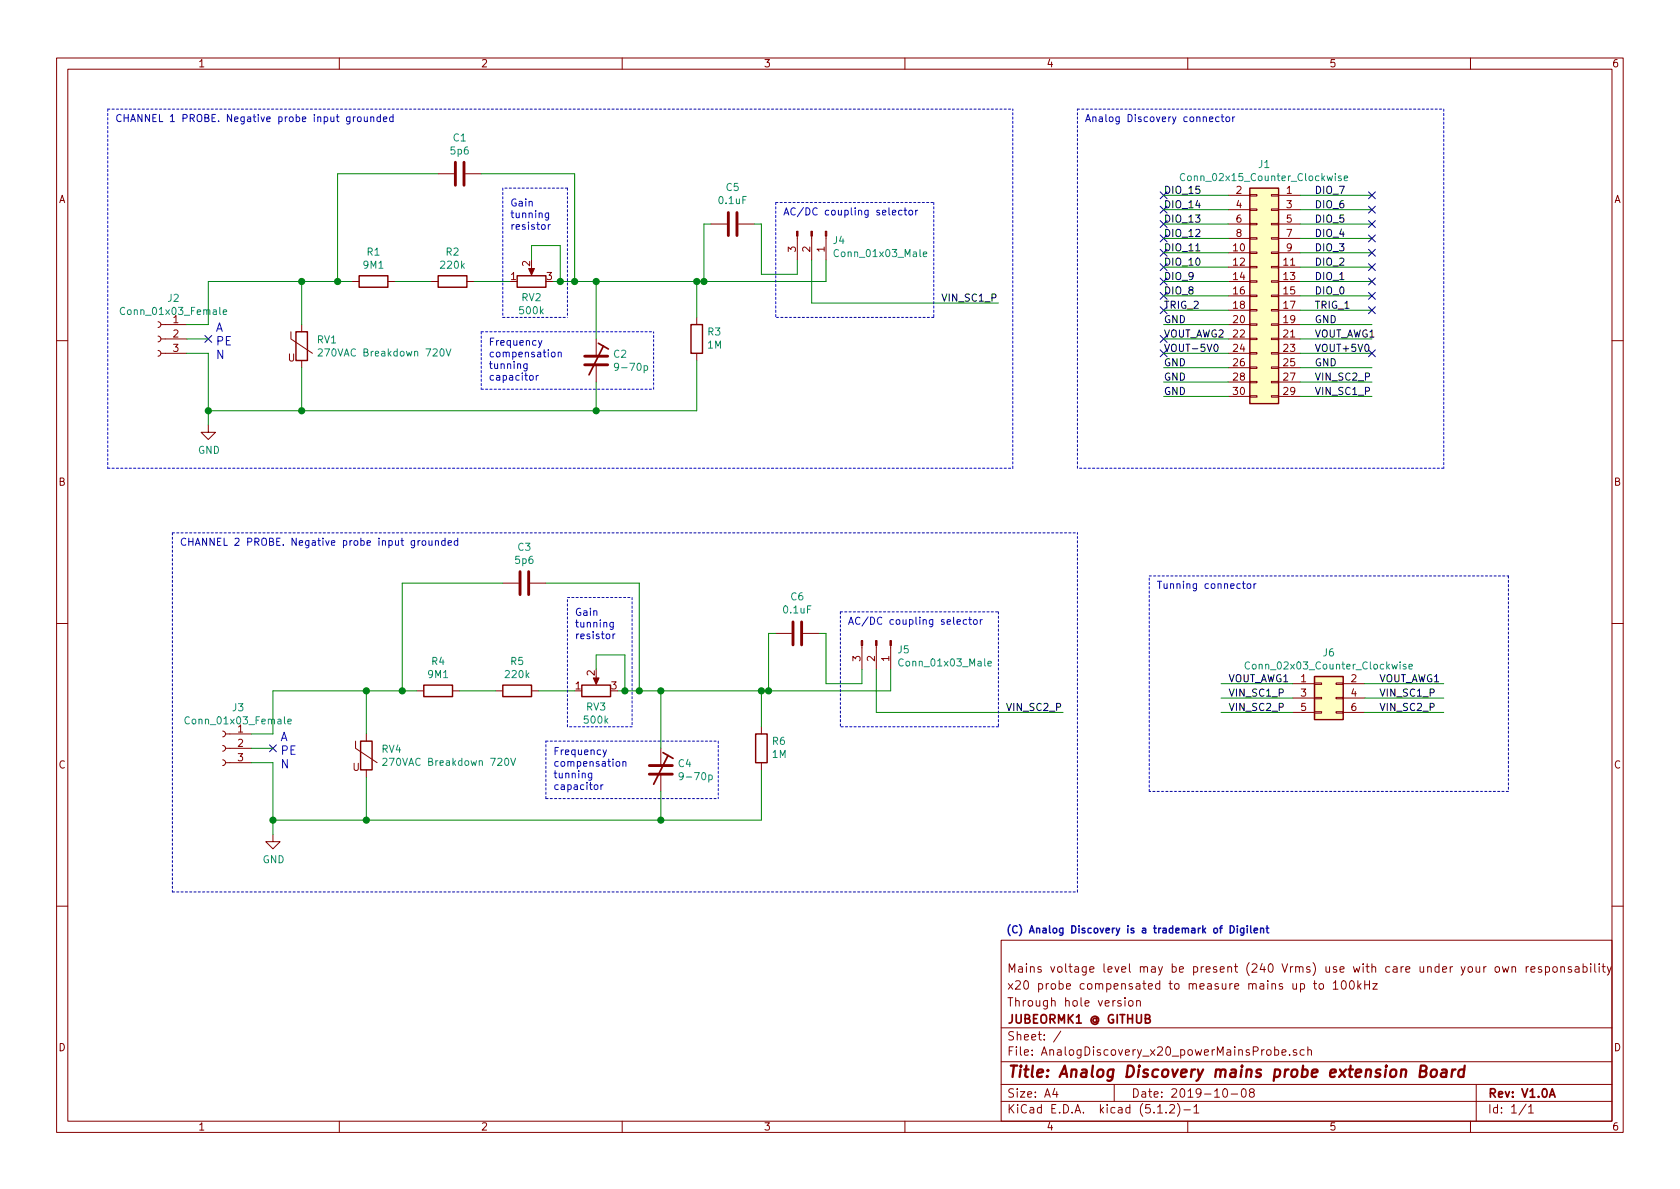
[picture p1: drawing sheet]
EESchema Schematic File Version 4
LIBS:AnalogDiscovery_x20_powerMainsProbe-cache
EELAYER 29 0
EELAYER END
$Descr A4 11693 8268
encoding utf-8
Sheet 1 1
Title "Analog Discovery mains probe extension Board"
Date "2019-10-08"
Rev "V1.0A"
Comp "JUBEORMK1 @ GITHUB"
Comment1 "Through hole version"
Comment2 "x20 probe compensated to measure mains up to 100kHz"
Comment3 "Mains voltage level may be present (240 Vrms) use with care under your own responsability"
Comment4 ""
$EndDescr
$Comp
L Connector_Generic:Conn_02x15_Odd_Even J1
U 1 1
P 8850 2050
F 0 "J1" H 8900 2967 50  0000 C CNN
F 1 "Conn_02x15_Counter_Clockwise" H 8900 2876 50  0000 C CNN
F 2 "Connector_PinSocket_2.54mm:PinSocket_2x15_P2.54mm_Horizontal" H 8850 2050 50  0001 C CNN
F 3 "RS:765-5783" H 8850 2050 50  0001 C CNN
	1    8850 2050
	-1   0    0    -1  
$EndComp
Wire Wire Line
	9050 2750 9550 2750
Wire Wire Line
	9050 2650 9550 2650
Wire Wire Line
	9050 1350 9550 1350
Wire Wire Line
	9050 1450 9550 1450
Wire Wire Line
	9050 1550 9550 1550
Wire Wire Line
	9050 1650 9550 1650
Wire Wire Line
	9050 1750 9550 1750
Wire Wire Line
	9050 1850 9550 1850
Wire Wire Line
	9050 1950 9550 1950
Wire Wire Line
	9050 2050 9550 2050
Wire Wire Line
	9050 2150 9550 2150
Wire Wire Line
	9050 2250 9550 2250
Wire Wire Line
	9050 2350 9550 2350
Wire Wire Line
	9050 2450 9550 2450
Wire Wire Line
	9050 2550 9550 2550
Text Label 9150 2750 0    50   ~ 0
VIN_SC1_P
Text Label 9150 2650 0    50   ~ 0
VIN_SC2_P
Text Label 9150 2550 0    50   ~ 0
GND
Text Label 9150 2450 0    50   ~ 0
VOUT+5V0
Text Label 9150 2350 0    50   ~ 0
VOUT_AWG1
Text Label 8100 2750 0    50   ~ 0
GND
Text Label 8100 2650 0    50   ~ 0
GND
Text Label 8100 2550 0    50   ~ 0
GND
Text Label 8100 2450 0    50   ~ 0
VOUT-5V0
Text Label 8100 2350 0    50   ~ 0
VOUT_AWG2
Text Label 8100 2250 0    50   ~ 0
GND
Text Label 8100 2150 0    50   ~ 0
TRIG_2
Text Label 8100 2050 0    50   ~ 0
DIO_8
Text Label 9150 2250 0    50   ~ 0
GND
Text Label 9150 2150 0    50   ~ 0
TRIG_1
Text Label 9150 2050 0    50   ~ 0
DIO_0
Text Label 9150 1950 0    50   ~ 0
DIO_1
Text Label 9150 1850 0    50   ~ 0
DIO_2
Text Label 9150 1750 0    50   ~ 0
DIO_3
Text Label 9150 1650 0    50   ~ 0
DIO_4
Text Label 9150 1550 0    50   ~ 0
DIO_5
Text Label 9150 1450 0    50   ~ 0
DIO_6
Text Label 9150 1350 0    50   ~ 0
DIO_7
Text Label 8100 1950 0    50   ~ 0
DIO_9
Text Label 8100 1850 0    50   ~ 0
DIO_10
Text Label 8100 1750 0    50   ~ 0
DIO_11
Text Label 8100 1650 0    50   ~ 0
DIO_12
Text Label 8100 1550 0    50   ~ 0
DIO_13
Text Label 8100 1450 0    50   ~ 0
DIO_14
Text Label 8100 1350 0    50   ~ 0
DIO_15
$Comp
L Device:Varistor RV1
U 1 1
P 2100 2400
F 0 "RV1" H 2203 2446 50  0000 L CNN
F 1 "270VAC Breakdown 720V" H 2203 2355 50  0000 L CNN
F 2 "Varistor:RV_Disc_D7mm_W4.8mm_P5mm" V 2030 2400 50  0001 C CNN
F 3 "RS:720-9771" H 2100 2400 50  0001 C CNN
	1    2100 2400
	1    0    0    -1  
$EndComp
$Comp
L Device:R R1
U 1 1
P 2600 1950
F 0 "R1" V 2393 1950 50  0000 C CNN
F 1 "9M1" V 2484 1950 50  0000 C CNN
F 2 "Resistor_THT:R_Axial_DIN0207_L6.3mm_D2.5mm_P7.62mm_Horizontal" V 2530 1950 50  0001 C CNN
F 3 "~" H 2600 1950 50  0001 C CNN
	1    2600 1950
	0    1    1    0   
$EndComp
$Comp
L Device:R_POT RV2
U 1 1
P 3700 1950
F 0 "RV2" V 3585 1950 50  0000 C CNN
F 1 "500k" V 3494 1950 50  0000 C CNN
F 2 "Potentiometer_THT:Potentiometer_Runtron_RM-065_Vertical" H 3700 1950 50  0001 C CNN
F 3 "RS:488-5388" H 3700 1950 50  0001 C CNN
	1    3700 1950
	0    -1   -1   0   
$EndComp
$Comp
L Device:R R2
U 1 1
P 3150 1950
F 0 "R2" V 2943 1950 50  0000 C CNN
F 1 "220k" V 3034 1950 50  0000 C CNN
F 2 "Resistor_THT:R_Axial_DIN0207_L6.3mm_D2.5mm_P7.62mm_Horizontal" V 3080 1950 50  0001 C CNN
F 3 "~" H 3150 1950 50  0001 C CNN
	1    3150 1950
	0    1    1    0   
$EndComp
$Comp
L Device:C C1
U 1 1
P 3200 1200
F 0 "C1" V 2948 1200 50  0000 C CNN
F 1 "5p6" V 3039 1200 50  0000 C CNN
F 2 "Capacitor_THT:C_Disc_D7.5mm_W4.4mm_P5.00mm" H 3238 1050 50  0001 C CNN
F 3 "RS:831-2941" H 3200 1200 50  0001 C CNN
	1    3200 1200
	0    1    1    0   
$EndComp
$Comp
L Device:CTRIM C2
U 1 1
P 4150 2500
F 0 "C2" H 4265 2546 50  0000 L CNN
F 1 "9-70p" H 4265 2455 50  0000 L CNN
F 2 "my_footprint_library:C_trimmer_Axial_6.7mm" H 4150 2500 50  0001 C CNN
F 3 "Altronics: R4013 " H 4150 2500 50  0001 C CNN
	1    4150 2500
	1    0    0    -1  
$EndComp
$Comp
L Device:R R3
U 1 1
P 4850 2350
F 0 "R3" H 4780 2304 50  0000 R CNN
F 1 "1M" H 4780 2395 50  0000 R CNN
F 2 "Resistor_THT:R_Axial_DIN0207_L6.3mm_D2.5mm_P7.62mm_Horizontal" V 4780 2350 50  0001 C CNN
F 3 "~" H 4850 2350 50  0001 C CNN
	1    4850 2350
	-1   0    0    1   
$EndComp
Wire Wire Line
	2750 1950 3000 1950
Wire Wire Line
	3300 1950 3550 1950
Wire Wire Line
	3850 1950 3900 1950
Wire Wire Line
	4150 1950 4150 2350
Wire Wire Line
	4150 1950 4850 1950
Wire Wire Line
	4850 1950 4850 2200
Connection ~ 4150 1950
Wire Wire Line
	4000 1950 4000 1200
Wire Wire Line
	4000 1200 3350 1200
Connection ~ 4000 1950
Wire Wire Line
	4000 1950 4150 1950
Wire Wire Line
	3050 1200 2350 1200
Wire Wire Line
	2350 1200 2350 1950
Connection ~ 2350 1950
Wire Wire Line
	2350 1950 2450 1950
Wire Wire Line
	3700 1800 3700 1700
Wire Wire Line
	3700 1700 3900 1700
Wire Wire Line
	3900 1700 3900 1950
Connection ~ 3900 1950
Wire Wire Line
	3900 1950 4000 1950
Wire Wire Line
	4850 2500 4850 2850
Wire Wire Line
	4150 2850 4150 2650
$Comp
L Connector:Conn_01x03_Female J2
U 1 1
P 1100 2350
F 0 "J2" H 992 2635 50  0000 C CNN
F 1 "Conn_01x03_Female" H 992 2544 50  0000 C CNN
F 2 "TerminalBlock:TerminalBlock_Altech_AK300-3_P5.00mm" H 1100 2350 50  0001 C CNN
F 3 "~" H 1100 2350 50  0001 C CNN
	1    1100 2350
	-1   0    0    -1  
$EndComp
Wire Wire Line
	1450 2850 2100 2850
Connection ~ 4150 2850
Wire Wire Line
	2100 2850 2100 2550
Connection ~ 2100 2850
Wire Wire Line
	2100 2850 4150 2850
Wire Wire Line
	2100 2250 2100 1950
Wire Wire Line
	2100 1950 2350 1950
Wire Wire Line
	1450 2450 1300 2450
Wire Wire Line
	1450 2450 1450 2850
Wire Wire Line
	1300 2250 1450 2250
Wire Wire Line
	1450 2250 1450 1950
Wire Wire Line
	1450 1950 2100 1950
Connection ~ 2100 1950
$Comp
L Device:Varistor RV4
U 1 1
P 2550 5250
F 0 "RV4" H 2653 5296 50  0000 L CNN
F 1 "270VAC Breakdown 720V" H 2653 5205 50  0000 L CNN
F 2 "Varistor:RV_Disc_D7mm_W4.8mm_P5mm" V 2480 5250 50  0001 C CNN
F 3 "RS:720-9771" H 2550 5250 50  0001 C CNN
	1    2550 5250
	1    0    0    -1  
$EndComp
$Comp
L Device:R R4
U 1 1
P 3050 4800
F 0 "R4" V 2843 4800 50  0000 C CNN
F 1 "9M1" V 2934 4800 50  0000 C CNN
F 2 "Resistor_THT:R_Axial_DIN0207_L6.3mm_D2.5mm_P7.62mm_Horizontal" V 2980 4800 50  0001 C CNN
F 3 "~" H 3050 4800 50  0001 C CNN
	1    3050 4800
	0    1    1    0   
$EndComp
$Comp
L Device:R_POT RV3
U 1 1
P 4150 4800
F 0 "RV3" V 4035 4800 50  0000 C CNN
F 1 "500k" V 3944 4800 50  0000 C CNN
F 2 "Potentiometer_THT:Potentiometer_Runtron_RM-065_Vertical" H 4150 4800 50  0001 C CNN
F 3 "RS:488-5388" H 4150 4800 50  0001 C CNN
	1    4150 4800
	0    -1   -1   0   
$EndComp
$Comp
L Device:R R5
U 1 1
P 3600 4800
F 0 "R5" V 3393 4800 50  0000 C CNN
F 1 "220k" V 3484 4800 50  0000 C CNN
F 2 "Resistor_THT:R_Axial_DIN0207_L6.3mm_D2.5mm_P7.62mm_Horizontal" V 3530 4800 50  0001 C CNN
F 3 "~" H 3600 4800 50  0001 C CNN
	1    3600 4800
	0    1    1    0   
$EndComp
$Comp
L Device:C C3
U 1 1
P 3650 4050
F 0 "C3" V 3398 4050 50  0000 C CNN
F 1 "5p6" V 3489 4050 50  0000 C CNN
F 2 "Capacitor_THT:C_Disc_D7.5mm_W4.4mm_P5.00mm" H 3688 3900 50  0001 C CNN
F 3 "RS:831-2941" H 3650 4050 50  0001 C CNN
	1    3650 4050
	0    1    1    0   
$EndComp
$Comp
L Device:CTRIM C4
U 1 1
P 4600 5350
F 0 "C4" H 4715 5396 50  0000 L CNN
F 1 "9-70p" H 4715 5305 50  0000 L CNN
F 2 "my_footprint_library:C_trimmer_Axial_6.7mm" H 4600 5350 50  0001 C CNN
F 3 "Altronics: R4013 " H 4600 5350 50  0001 C CNN
	1    4600 5350
	1    0    0    -1  
$EndComp
$Comp
L Device:R R6
U 1 1
P 5300 5200
F 0 "R6" H 5230 5154 50  0000 R CNN
F 1 "1M" H 5230 5245 50  0000 R CNN
F 2 "Resistor_THT:R_Axial_DIN0207_L6.3mm_D2.5mm_P7.62mm_Horizontal" V 5230 5200 50  0001 C CNN
F 3 "~" H 5300 5200 50  0001 C CNN
	1    5300 5200
	-1   0    0    1   
$EndComp
Wire Wire Line
	3200 4800 3450 4800
Wire Wire Line
	3750 4800 4000 4800
Wire Wire Line
	4300 4800 4350 4800
Wire Wire Line
	4600 4800 4600 5200
Wire Wire Line
	4600 4800 5300 4800
Wire Wire Line
	5300 4800 5300 5050
Connection ~ 4600 4800
Wire Wire Line
	4450 4800 4450 4050
Wire Wire Line
	4450 4050 3800 4050
Connection ~ 4450 4800
Wire Wire Line
	4450 4800 4600 4800
Wire Wire Line
	3500 4050 2800 4050
Wire Wire Line
	2800 4050 2800 4800
Connection ~ 2800 4800
Wire Wire Line
	2800 4800 2900 4800
Wire Wire Line
	4150 4650 4150 4550
Wire Wire Line
	4150 4550 4350 4550
Wire Wire Line
	4350 4550 4350 4800
Connection ~ 4350 4800
Wire Wire Line
	4350 4800 4450 4800
Wire Wire Line
	5300 5350 5300 5700
Wire Wire Line
	4600 5700 4600 5500
$Comp
L Connector:Conn_01x03_Female J3
U 1 1
P 1550 5200
F 0 "J3" H 1442 5485 50  0000 C CNN
F 1 "Conn_01x03_Female" H 1442 5394 50  0000 C CNN
F 2 "TerminalBlock:TerminalBlock_Altech_AK300-3_P5.00mm" H 1550 5200 50  0001 C CNN
F 3 "~" H 1550 5200 50  0001 C CNN
	1    1550 5200
	-1   0    0    -1  
$EndComp
Connection ~ 4600 5700
Wire Wire Line
	2550 5700 2550 5400
Connection ~ 2550 5700
Wire Wire Line
	2550 5700 4600 5700
Wire Wire Line
	2550 5100 2550 4800
Wire Wire Line
	2550 4800 2800 4800
Wire Wire Line
	1900 5300 1750 5300
Wire Wire Line
	1900 5300 1900 5700
Wire Wire Line
	1750 5100 1900 5100
Wire Wire Line
	1900 5100 1900 4800
Wire Wire Line
	1900 4800 2550 4800
Connection ~ 2550 4800
$Comp
L power:GND #PWR02
U 1 1
P 1450 2950
F 0 "#PWR02" H 1450 2700 50  0001 C CNN
F 1 "GND" H 1455 2777 50  0000 C CNN
F 2 "" H 1450 2950 50  0001 C CNN
F 3 "" H 1450 2950 50  0001 C CNN
	1    1450 2950
	1    0    0    -1  
$EndComp
$Comp
L power:GND #PWR04
U 1 1
P 1900 5800
F 0 "#PWR04" H 1900 5550 50  0001 C CNN
F 1 "GND" H 1905 5627 50  0000 C CNN
F 2 "" H 1900 5800 50  0001 C CNN
F 3 "" H 1900 5800 50  0001 C CNN
	1    1900 5800
	1    0    0    -1  
$EndComp
Wire Wire Line
	1900 5700 1900 5800
Connection ~ 1900 5700
Wire Wire Line
	1450 2950 1450 2850
Wire Wire Line
	1900 5700 2550 5700
Connection ~ 1450 2850
Text Label 7000 4950 0    50   ~ 0
VIN_SC2_P
Wire Wire Line
	4600 5700 5300 5700
Wire Wire Line
	4150 2850 4850 2850
$Comp
L Device:C C5
U 1 1
P 5100 1550
F 0 "C5" V 5352 1550 50  0000 C CNN
F 1 "0.1uF" V 5261 1550 50  0000 C CNN
F 2 "Capacitor_THT:C_Rect_L7.0mm_W3.5mm_P5.00mm" H 5138 1400 50  0001 C CNN
F 3 "RS:538-1310" H 5100 1550 50  0001 C CNN
	1    5100 1550
	0    -1   -1   0   
$EndComp
$Comp
L Connector:Conn_01x03_Male J4
U 1 1
P 5650 1600
F 0 "J4" V 5712 1744 50  0000 L CNN
F 1 "Conn_01x03_Male" V 5803 1744 50  0000 L CNN
F 2 "Connector_PinHeader_2.54mm:PinHeader_1x03_P2.54mm_Vertical" H 5650 1600 50  0001 C CNN
F 3 "~" H 5650 1600 50  0001 C CNN
	1    5650 1600
	0    1    1    0   
$EndComp
Wire Wire Line
	4850 1950 4900 1950
Wire Wire Line
	4900 1950 4900 1550
Wire Wire Line
	4900 1550 4950 1550
Connection ~ 4850 1950
Wire Wire Line
	4900 1950 5750 1950
Wire Wire Line
	5750 1950 5750 1800
Connection ~ 4900 1950
Wire Wire Line
	5550 1800 5550 1900
Wire Wire Line
	5550 1900 5300 1900
Text Label 6550 2100 0    50   ~ 0
VIN_SC1_P
$Comp
L Device:C C6
U 1 1
P 5550 4400
F 0 "C6" V 5802 4400 50  0000 C CNN
F 1 "0.1uF" V 5711 4400 50  0000 C CNN
F 2 "Capacitor_THT:C_Rect_L7.0mm_W3.5mm_P5.00mm" H 5588 4250 50  0001 C CNN
F 3 "RS:538-1310" H 5550 4400 50  0001 C CNN
	1    5550 4400
	0    -1   -1   0   
$EndComp
$Comp
L Connector:Conn_01x03_Male J5
U 1 1
P 6100 4450
F 0 "J5" V 6162 4594 50  0000 L CNN
F 1 "Conn_01x03_Male" V 6253 4594 50  0000 L CNN
F 2 "Connector_PinHeader_2.54mm:PinHeader_1x03_P2.54mm_Vertical" H 6100 4450 50  0001 C CNN
F 3 "~" H 6100 4450 50  0001 C CNN
	1    6100 4450
	0    1    1    0   
$EndComp
Wire Wire Line
	6000 4650 6000 4750
Wire Wire Line
	6000 4750 5750 4750
Wire Wire Line
	6100 4650 6100 4950
Wire Wire Line
	6100 4950 7400 4950
Wire Wire Line
	5300 4800 5350 4800
Wire Wire Line
	6200 4800 6200 4650
Connection ~ 5300 4800
Wire Wire Line
	5400 4400 5350 4400
Wire Wire Line
	5350 4400 5350 4800
Connection ~ 5350 4800
Wire Wire Line
	5350 4800 6200 4800
Wire Notes Line
	7050 3250 7050 750 
Wire Notes Line
	750  750  750  3250
Text Notes 800  850  0    50   ~ 0
CHANNEL 1 PROBE. Negative probe input grounded
Wire Notes Line
	1200 3700 1200 6200
Text Notes 1250 3800 0    50   ~ 0
CHANNEL 2 PROBE. Negative probe input grounded
Wire Notes Line
	7500 6200 7500 3700
Wire Wire Line
	5700 4400 5750 4400
Wire Wire Line
	5750 4400 5750 4750
Wire Notes Line
	1200 6200 7500 6200
Wire Notes Line
	1200 3700 7500 3700
Wire Notes Line
	750  3250 7050 3250
Wire Notes Line
	750  750  7050 750 
Wire Wire Line
	5250 1550 5300 1550
Wire Wire Line
	5300 1550 5300 1900
Wire Wire Line
	5650 2100 6950 2100
Wire Wire Line
	5650 1800 5650 2100
Wire Notes Line
	5400 1400 6500 1400
Wire Notes Line
	6500 2200 5400 2200
Text Notes 5450 1500 0    50   ~ 0
AC/DC coupling selector
Wire Notes Line
	5850 4250 6950 4250
Text Notes 5900 4350 0    50   ~ 0
AC/DC coupling selector
Wire Notes Line
	6950 5050 5850 5050
Wire Notes Line
	5000 5150 5000 5550
Wire Notes Line
	3800 5550 3800 5150
Text Notes 3850 5500 0    50   ~ 0
Frequency\ncompensation\ntunning\ncapacitor
Text Notes 3400 2650 0    50   ~ 0
Frequency\ncompensation\ntunning\ncapacitor
Wire Notes Line
	4550 2700 4550 2300
Text Notes 3550 1600 0    50   ~ 0
Gain\ntunning\nresistor
Text Notes 4000 4450 0    50   ~ 0
Gain\ntunning\nresistor
Wire Notes Line
	3950 4150 4400 4150
Wire Notes Line
	4400 4150 4400 5050
Wire Notes Line
	4400 5050 3950 5050
Wire Notes Line
	3950 5050 3950 4150
Wire Notes Line
	3950 1300 3500 1300
Wire Notes Line
	3500 1300 3500 2200
Wire Notes Line
	3500 2200 3950 2200
Wire Notes Line
	3950 1300 3950 2200
Wire Notes Line
	3800 5150 5000 5150
Wire Notes Line
	3800 5550 5000 5550
Wire Notes Line
	3350 2300 3350 2700
Wire Notes Line
	3350 2700 4550 2700
Wire Notes Line
	3350 2300 4550 2300
Wire Notes Line
	5400 1400 5400 2200
Wire Notes Line
	6500 1400 6500 2200
Wire Notes Line
	6950 4250 6950 5050
Wire Notes Line
	5850 4250 5850 5050
NoConn ~ 9550 1350
NoConn ~ 9550 1450
NoConn ~ 9550 1550
NoConn ~ 9550 1650
NoConn ~ 9550 1750
NoConn ~ 9550 1850
NoConn ~ 9550 1950
NoConn ~ 9550 2050
NoConn ~ 9550 2150
NoConn ~ 8100 2150
NoConn ~ 8100 2050
NoConn ~ 8100 1950
NoConn ~ 8100 1850
NoConn ~ 8100 1750
NoConn ~ 8100 1650
NoConn ~ 8100 1550
NoConn ~ 8100 1450
NoConn ~ 8100 1350
NoConn ~ 8100 2350
NoConn ~ 8100 2450
NoConn ~ 9550 2450
NoConn ~ 1900 5200
NoConn ~ 1450 2350
Wire Wire Line
	1750 5200 1900 5200
Wire Wire Line
	1450 2350 1300 2350
Text Notes 1950 5350 0    59   ~ 0
A\nPE\nN
Text Notes 1500 2500 0    59   ~ 0
A\nPE\nN
Wire Notes Line
	7500 750  10050 750 
Wire Notes Line
	10050 750  10050 3250
Wire Notes Line
	10050 3250 7500 3250
Wire Notes Line
	7500 3250 7500 750 
Text Notes 7550 850  0    50   ~ 0
Analog Discovery connector
Text Notes 7000 6500 0    50   ~ 10
(C) Analog Discovery is a trademark of Digilent
$Comp
L Connector_Generic:Conn_02x03_Odd_Even J6
U 1 1
P 9200 4850
F 0 "J6" H 9250 5167 50  0000 C CNN
F 1 "Conn_02x03_Counter_Clockwise" H 9250 5076 50  0000 C CNN
F 2 "Connector_PinSocket_2.54mm:PinSocket_2x03_P2.54mm_Vertical" H 9200 4850 50  0001 C CNN
F 3 "~" H 9200 4850 50  0001 C CNN
	1    9200 4850
	1    0    0    -1  
$EndComp
Wire Wire Line
	9000 4750 8500 4750
Wire Wire Line
	9000 4850 8500 4850
Wire Wire Line
	9000 4950 8500 4950
Wire Wire Line
	9500 4950 10050 4950
Wire Wire Line
	9500 4850 10050 4850
Wire Wire Line
	9500 4750 10050 4750
Text Label 8550 4750 0    50   ~ 0
VOUT_AWG1
Text Label 9600 4750 0    50   ~ 0
VOUT_AWG1
Text Label 8550 4850 0    50   ~ 0
VIN_SC1_P
Text Label 9600 4850 0    50   ~ 0
VIN_SC1_P
Text Label 8550 4950 0    50   ~ 0
VIN_SC2_P
Text Label 9600 4950 0    50   ~ 0
VIN_SC2_P
Wire Notes Line
	8000 4000 10500 4000
Wire Notes Line
	10500 4000 10500 5500
Wire Notes Line
	10500 5500 8000 5500
Wire Notes Line
	8000 5500 8000 4000
Text Notes 8050 4100 0    50   ~ 0
Tunning connector
Wire Wire Line
	8100 1350 8550 1350
Wire Wire Line
	8100 1450 8550 1450
Wire Wire Line
	8100 1550 8550 1550
Wire Wire Line
	8100 1650 8550 1650
Wire Wire Line
	8100 1750 8550 1750
Wire Wire Line
	8100 1850 8550 1850
Wire Wire Line
	8100 1950 8550 1950
Wire Wire Line
	8100 2050 8550 2050
Wire Wire Line
	8100 2150 8550 2150
Wire Wire Line
	8100 2250 8550 2250
Wire Wire Line
	8100 2350 8550 2350
Wire Wire Line
	8100 2450 8550 2450
Wire Wire Line
	8100 2550 8550 2550
Wire Wire Line
	8100 2650 8550 2650
Wire Wire Line
	8100 2750 8550 2750
$EndSCHEMATC
